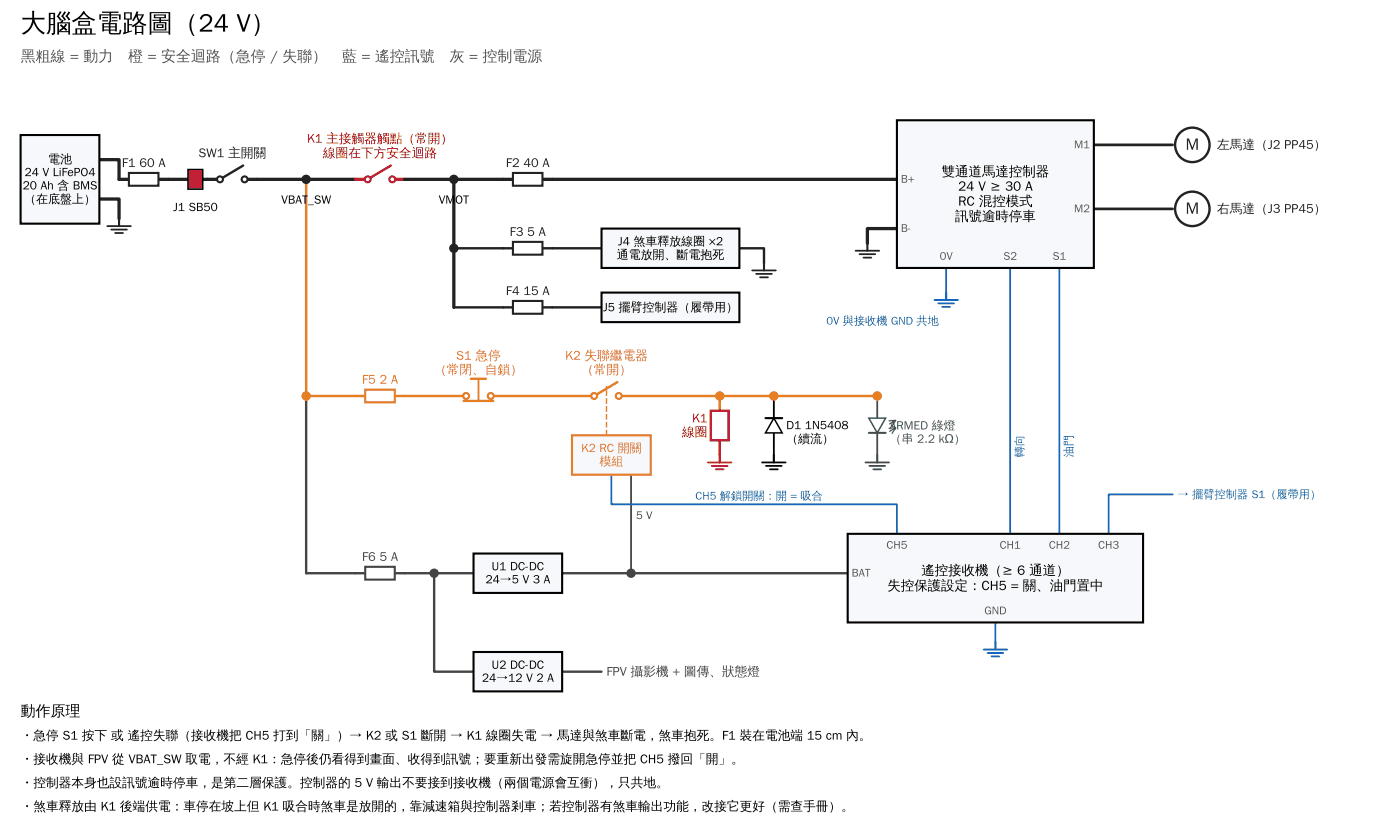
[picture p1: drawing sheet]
<svg xmlns="http://www.w3.org/2000/svg" width="331mm" height="198mm" viewBox="0 0 331 198" stroke-linecap="round" stroke-linejoin="round" font-family="sans-serif">
<path d="M23.5 37.7h4.6v4.7h2.3M23.5 47h4.6v4.7M37.4 42.4h14.6M57.8 42.4h26.1M95.6 42.4h25.5M107.2 42.4v30.2M128.1 42.4h83.7M211.8 54h-6.9v3.5" fill="none" stroke="#222" stroke-width=".78"/>
<path d="M28.1 51.7v1.7M204.9 57.5v1.7M180.5 62.1v1.8" fill="none" stroke="#222" stroke-width=".49"/>
<path d="M25.3 53.4h5.6M26.3 54.2h3.7M27.2 55h1.9M202.1 59.2h5.6M177.7 63.9h5.5M178.6 64.7h3.7M179.5 65.5h1.9M203 60h3.7M203.9 60.8h1.9" fill="none" stroke="#222" stroke-width=".42"/>
<path d="M30.4 42.4h7M121.1 42.4h7M121.1 58.6h7M121.1 72.6h7" fill="none" stroke="#222" stroke-width=".35"/>
<path d="M57.4 39.1l-5.4 3.3M107.2 58.6h13.9M128.1 58.6h14M174.6 58.6h5.9v3.5M107.2 72.6h13.9M128.1 72.6h14" fill="none" stroke="#222" stroke-width=".56"/>
<path d="M83.9 42.4h2.9M92.7 42.4h2.9" fill="none" stroke="#b00020" stroke-width=".78"/>
<path d="M92.3 39.1l-5.5 3.3M170 104v3.5" fill="none" stroke="#b00020" stroke-width=".56"/>
<path d="M258.4 34.2h18.6M258.4 49.3h18.6" fill="none" stroke="#222" stroke-width=".63"/>
<path d="M220.7 70.8h5.6M221.6 71.7h3.7M222.5 72.5h1.9M223.5 63.3v5.8M238.6 63.3v62.8M250.2 63.3v62.8M144.4 112.1v7h67.4v7M277 116.8h-15.2v9.3M232.3 153.4h5.6M233.2 154.2h3.8M234.2 155h1.8M235.1 147v4.7" fill="none" stroke="#1565c0" stroke-width=".42"/>
<path d="M223.5 69.1v1.7M235.1 151.7v1.7" fill="none" stroke="#1565c0" stroke-width=".49"/>
<path d="M72.3 42.4v51.1h14M93.2 93.5h16.9M109.5 94.7h7M111.3 89.5h3.5M145.8 90.3l-5.5 3.2h-24.4M146.1 93.5h61.1M170 93.5v3.5" fill="none" stroke="#e67e22" stroke-width=".56"/>
<path d="M86.3 93.5h6.9" fill="none" stroke="#e67e22" stroke-width=".35"/>
<path d="M113 89.5v5.2" fill="none" stroke="#e67e22" stroke-width=".42"/>
<path d="M170 107.5v1.7" fill="none" stroke="#b00020" stroke-width=".49"/>
<path d="M167.2 109.2h5.6M168.1 110h3.7M169.1 110.8h1.8" fill="none" stroke="#b00020" stroke-width=".42"/>
<path d="M182.8 93.5v14M180 109.2h5.6M180.9 110h3.7M181.8 110.8h1.9" fill="none" stroke="#000" stroke-width=".42"/>
<path d="M180.8 98.8h4M182.8 107.5v1.7" fill="none" stroke="#000" stroke-width=".49"/>
<path d="M207.2 93.5v14M204.4 109.2h5.6M205.3 110h3.8M206.3 110.8h1.8" fill="none" stroke="#2e7d32" stroke-width=".42"/>
<path d="M205.2 102.2h4M207.2 107.5v1.7" fill="none" stroke="#2e7d32" stroke-width=".49"/>
<path d="M143.2 102.8v-11.6" fill="none" stroke="#e67e22" stroke-width=".35" stroke-dasharray="1.3 .6" stroke-linecap="butt"/>
<path d="M72.3 93.5v41.9h14M93.2 135.4h18.6M102.5 135.4v23.2h9.3M132.8 135.4h67.4M132.8 158.6h9.3" fill="none" stroke="#444" stroke-width=".56"/>
<path d="M86.3 135.4h6.9" fill="none" stroke="#444" stroke-width=".35"/>
<path d="M149.1 112.1v23.3" fill="none" stroke="#444" stroke-width=".42"/>
<g fill="#f6f8fb" stroke="#000" stroke-width=".49">
<path d="M4.9 31.9h18.6v20.9h-18.6z"/>
<path d="M211.8 28.4h46.6v34.9h-46.6z"/>
<path d="M142.1 54h32.5v9.3h-32.5z"/>
<path d="M142.1 69.1h32.5v7h-32.5z"/>
<path d="M111.8 130.7h21v9.3h-21z"/>
<path d="M200.2 126.1h69.8v20.9h-69.8z"/>
<path d="M111.8 154h21v9.3h-21z"/>
</g>
<path d="M135.1 102.8h18.6v9.3h-18.6z" fill="#f6f8fb" stroke="#e67e22" stroke-width=".49"/>
<path d="M30.4 40.8h7v3.1h-7z" fill="#fff" stroke="#222" stroke-width=".49"/>
<path d="M44.4 40h3.5v4.7h-3.5z" fill="#e53935" stroke="#000" stroke-width=".35"/>
<g fill="#fff" stroke="#222" stroke-width=".49">
<path d="M121.1 40.8h7v3.1h-7z"/>
<path d="M121.1 57.1h7v3h-7z"/>
<path d="M121.1 71.1h7v3h-7z"/>
<circle cx="52" cy="42.4" r=".7"/>
<circle cx="57.8" cy="42.4" r=".7"/>
</g>
<g fill="#fff" stroke="#b00020" stroke-width=".49">
<circle cx="86.8" cy="42.4" r=".7"/>
<circle cx="92.7" cy="42.4" r=".7"/>
</g>
<g fill="#fff" stroke="#222" stroke-width=".56">
<circle cx="281.6" cy="34.2" r="4.1"/>
<circle cx="281.6" cy="49.3" r="4.1"/>
</g>
<g fill="#fff" stroke="#e67e22" stroke-width=".49">
<path d="M86.3 92h6.9v3h-6.9z"/>
<circle cx="110.1" cy="93.5" r=".7"/>
<circle cx="115.9" cy="93.5" r=".7"/>
<circle cx="140.3" cy="93.5" r=".7"/>
<circle cx="146.1" cy="93.5" r=".7"/>
</g>
<path d="M167.9 97h4.2v7h-4.2z" fill="#fff" stroke="#b00020" stroke-width=".56"/>
<path d="M182.8 98.8l2 3.4h-4z" fill="#fff" stroke="#000" stroke-width=".35"/>
<path d="M205.2 98.8h4l-2 3.4z" fill="#fff" stroke="#2e7d32" stroke-width=".35"/>
<path d="M210 99.4l1.6-.1-.9 1.3M211.6 99.3l-1.5 .8M210 101.1l1.6-.1-.9 1.4M211.6 101l-1.5 .9" fill="none" stroke="#2e7d32" stroke-width=".28"/>
<path d="M86.3 133.9h6.9v3h-6.9z" fill="#fff" stroke="#444" stroke-width=".49"/>
<g fill="#222" stroke="#222" stroke-width=".35">
<circle cx="72.3" cy="42.4" r=".93"/>
<circle cx="107.2" cy="42.4" r=".93"/>
<circle cx="107.2" cy="58.6" r=".93"/>
</g>
<g fill="#e67e22" stroke="#e67e22" stroke-width=".35">
<circle cx="72.3" cy="93.5" r=".93"/>
<circle cx="170" cy="93.5" r=".93"/>
<circle cx="182.8" cy="93.5" r=".93"/>
<circle cx="207.2" cy="93.5" r=".93"/>
</g>
<g fill="#444" stroke="#444" stroke-width=".35">
<circle cx="102.5" cy="135.4" r=".93"/>
<circle cx="149.1" cy="135.4" r=".93"/>
</g>
<text font-size="6" x="4.9" y="7.5">大腦盒電路圖（24 V）</text>
<g font-size="3.9" fill="#222">
<text x="280" y="35.4">M</text>
<text x="280" y="50.5">M</text>
</g>
<text font-size="3.5" fill="#555" x="4.9" y="14.5">黑粗線 = 動力　橙 = 安全迴路（急停 / 失聯）　藍 = 遙控訊號　灰 = 控制電源</text>
<text font-size="3.5" x="4.9" y="169.1">動作原理</text>
<g font-size="3.2">
<text x="222.4" y="41.6">雙通道馬達控制器</text>
<text x="226.3" y="45">24 V ≥ 30 A</text>
<text x="225.6" y="52.1">訊號逾時停車</text>
<text x="226.3" y="48.6">RC 混控模式</text>
<text x="217.6" y="135.8">遙控接收機（≥ 6 通道）</text>
<text x="209.6" y="139.4">失控保護設定：CH5 = 關、油門置中</text>
</g>
<g font-size="3" fill="#b00020">
<text x="72.5" y="33.7">K1 主接觸器觸點（常開）</text>
<text x="76.3" y="37.1">線圈在下方安全迴路</text>
<text x="163.4" y="99.8">K1</text>
<text x="161.1" y="103">線圈</text>
</g>
<g font-size="3" fill="#222">
<text x="287.4" y="35.2">左馬達（J2 PP45）</text>
<text x="28.8" y="39.5">F1 60 A</text>
<text x="46.9" y="37.1">SW1 主開關</text>
<text x="119.5" y="39.5">F2 40 A</text>
<text x="287.4" y="50.3">右馬達（J3 PP45）</text>
<text x="120.4" y="55.7">F3 5 A</text>
<text x="119.5" y="69.7">F4 15 A</text>
</g>
<g font-size="3" fill="#e67e22">
<text x="102.5" y="88.3">（常閉、自鎖）</text>
<text x="107.7" y="85">S1 急停</text>
<text x="133.5" y="85">K2 失聯繼電器</text>
<text x="137.2" y="88.3">（常開）</text>
<text x="85.5" y="90.6">F5 2 A</text>
</g>
<g font-size="3" fill="#444">
<text x="85.5" y="132.5">F6 5 A</text>
<text x="143.2" y="159.6">FPV 攝影機 + 圖傳、狀態燈</text>
</g>
<g font-size="3">
<text x="4.9" y="174.7">・急停 S1 按下 或 遙控失聯（接收機把 CH5 打到「關」）→ K2 或 S1 斷開 → K1 線圈失電 → 馬達與煞車斷電，煞車抱死。F1 裝在電池端 15 cm 內。</text>
<text x="4.9" y="180.3">・接收機與 FPV 從 VBAT_SW 取電，不經 K1：急停後仍看得到畫面、收得到訊號；要重新出發需旋開急停並把 CH5 撥回「開」。</text>
<text x="4.9" y="185.9">・控制器本身也設訊號逾時停車，是第二層保護。控制器的 5 V 輸出不要接到接收機（兩個電源會互衝），只共地。</text>
<text x="4.9" y="191.4">・煞車釋放由 K1 後端供電：車停在坡上但 K1 吸合時煞車是放開的，靠減速箱與控制器剎車；若控制器有煞車輸出功能，改接它更好（需查手冊）。</text>
</g>
<g font-size="2.8">
<text x="5.8" y="41.6">24 V LiFePO4</text>
<text x="11.3" y="38.5">電池</text>
<text x="5.3" y="44.7">20 Ah 含 BMS</text>
<text x="5.7" y="47.9">（在底盤上）</text>
<text x="40.9" y="49.8">J1 SB50</text>
<text x="66.4" y="48.1">VBAT_SW</text>
<text x="103.6" y="48.1">VMOT</text>
<text x="145.9" y="57.9">J4 煞車釋放線圈 ×2</text>
<text x="145.7" y="61.1">通電放開、斷電抱死</text>
<text x="142.4" y="73.5">J5 擺臂控制器（履帶用）</text>
<text x="185.7" y="101.4">D1 1N5408</text>
<text x="185.7" y="104.6">（續流）</text>
<text x="114.7" y="137.8">24→5 V 3 A</text>
<text x="116.1" y="134.7">U1 DC-DC</text>
<text x="113.8" y="161">24→12 V 2 A</text>
<text x="116.1" y="157.9">U2 DC-DC</text>
</g>
<g font-size="2.8" fill="#2e7d32">
<text x="210.1" y="101.4">ARMED 綠燈</text>
<text x="210.1" y="104.6">（串 2.2 kΩ）</text>
</g>
<g font-size="2.8" fill="#e67e22">
<text x="137.3" y="106.8">K2 RC 開關</text>
<text x="141.6" y="109.9">模組</text>
</g>
<g font-size="2.6" fill="#555">
<text x="253.7" y="35">M1</text>
<text x="212.8" y="43.2">B+</text>
<text x="253.7" y="50.1">M2</text>
<text x="212.8" y="54.8">B-</text>
<text x="221.9" y="61.4">0V</text>
<text x="237" y="61.4">S2</text>
<text x="248.6" y="61.4">S1</text>
<text x="209.4" y="129.6">CH5</text>
<text x="236.1" y="129.6">CH1</text>
<text x="247.7" y="129.6">CH2</text>
<text x="259.4" y="129.6">CH3</text>
<text x="201.1" y="136.2">BAT</text>
<text x="232.5" y="145.1">GND</text>
</g>
<g font-size="2.6" fill="#1565c0">
<text x="195.2" y="76.7">0V 與接收機 GND 共地</text>
<text x="241.7" y="108" transform="rotate(-90 241.7 108)">轉向</text>
<text x="253.3" y="108" transform="rotate(-90 253.3 108)">油門</text>
<text x="164.2" y="118">CH5 解鎖開關：開 = 吸合</text>
<text x="278.1" y="117.6">→ 擺臂控制器 S1（履帶用）</text>
</g>
<text font-size="2.6" fill="#444" x="150.2" y="122.6">5 V</text>
</svg>
